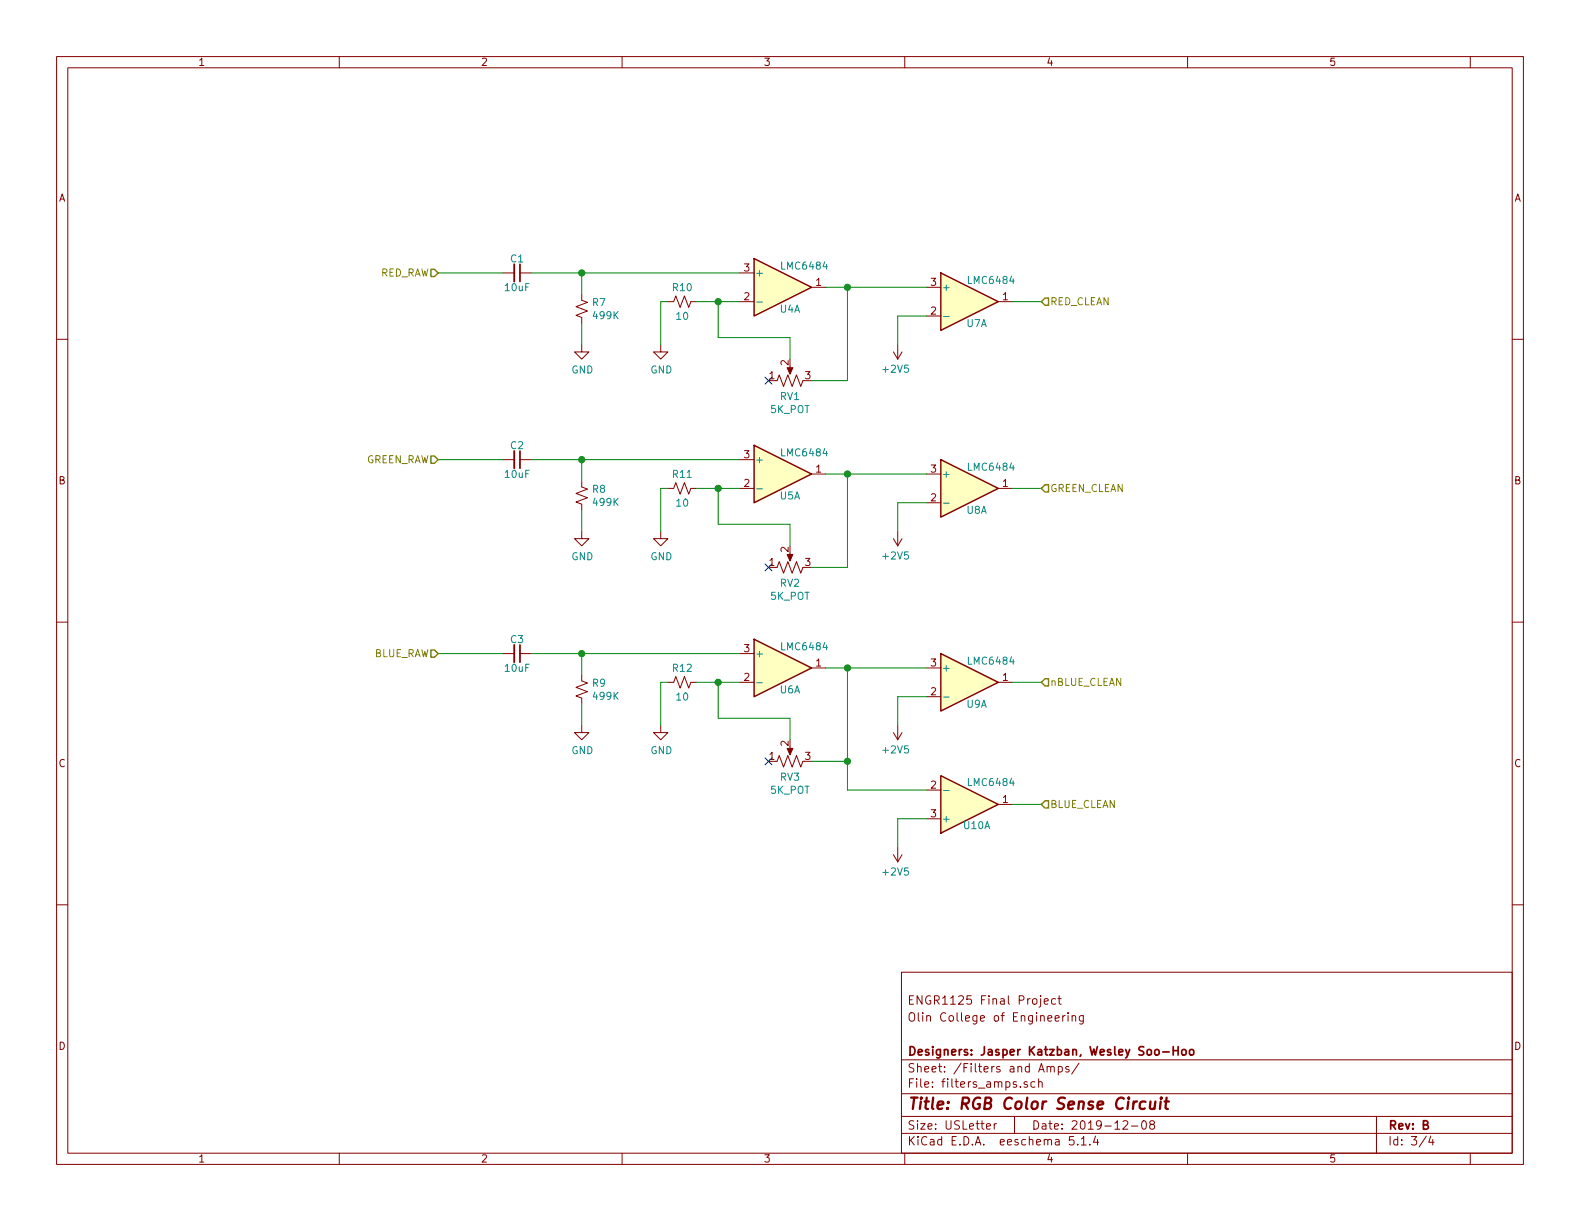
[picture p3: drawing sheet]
<svg xmlns="http://www.w3.org/2000/svg" width="279mm" height="216mm" viewBox="0 0 279 216" stroke-linecap="round" stroke-linejoin="round" font-family="sans-serif">
<g fill="none" stroke="#840000" stroke-width=".18">
<path d="M10 10h259.4v195.9h-259.4zM12 12h255.4v191.9h-255.4zM60 10v2M110 10v2M160 10v2M210 10v2M260 10v2M10 60h2M88.9 48.3h2M91.9 48.3h2.1M102.9 52.1v1l1 .4-2 .7 2 .8-2 .8 1 .3v1.1M118.1 53.3h1l.4-1 .8 2.1 .7-2.1 .8 2.1 .4-1.1h1"/>
<path d="M130.8 53.3h2.5M130.8 48.3h2.5M143.5 50.8h2.5M163.8 55.9h2.6M163.8 50.8h2.6M176.5 53.3h2.6M267.4 60h2M102.9 61v1.2h1.2l-1.2 1.3-1.3-1.3h1.3M116.8 61v1.2h1.3l-1.3 1.3-1.2-1.3h1.2M137.2 67.3h.2l.4-1 .8 2 .7-2 .8 2 .7-2 .8 2 .4-1M139.7 64.8v1M158 62.2l.7 1.3"/>
<path d="M158.7 61v2.5M159.5 62.2l-.8 1.3M88.9 81.3h2M91.9 81.3h2.1M102.9 94v1.3h1.2l-1.2 1.2-1.3-1.2h1.3M102.9 85.1v1l1 .4-2 .7 2 .8-2 .8 1 .4v1M116.8 94v1.3h1.3l-1.3 1.2-1.2-1.2h1.2M118.1 86.4h1l.4-1.1 .8 2.1 .7-2.1 .8 2.1 .4-1h1M130.8 86.4h2.5M130.8 81.3h2.5M139.7 97.8v1M143.5 83.8h2.5"/>
<path d="M158 95.3l.7 1.2M158.7 94v2.5M159.5 95.3l-.8 1.2M163.8 83.8h2.6M163.8 88.9h2.6M176.5 86.4h2.6M10 110h2M88.9 115.6h2M91.9 115.6h2.1M102.9 119.4v1l1 .4-2 .7 2 .8-2 .8 1 .3v1.1M130.8 115.6h2.5M137.2 100.3h.2l.4-1 .8 2 .7-2 .8 2 .7-2 .8 2 .4-1"/>
<path d="M143.5 118.1h2.5M163.8 118.1h2.6M267.4 110h2M102.9 128.3v1.2h1.2l-1.2 1.3-1.3-1.3h1.3M116.8 128.3v1.2h1.3l-1.3 1.3-1.2-1.3h1.2M118.1 120.7h1l.4-1.1 .8 2.1 .7-2.1 .8 2.1 .4-1h1M130.8 120.7h2.5M137.2 134.6h.2l.4-1 .8 2 .7-2 .8 2 .7-2 .8 2 .4-1M139.7 132.1v1M158 129.5l.7 1.3M158.7 128.3v2.5M159.5 129.5l-.8 1.3"/>
<path d="M163.8 139.7h2.6M163.8 123.2h2.6M176.5 120.7h2.6M10 160h2M158 151.1l.7 1.3M158.7 149.9v2.5M159.5 151.1l-.8 1.3M163.8 144.8h2.6M176.5 142.2h2.6M267.4 160h2M159.4 171.9h108v32h-108zM184 176.6v1.3l-.3 .2"/>
<path d="M184 176.1v.1M184.7 177.1l.7-.2-.1-.2-.4-.1-.2 .2v.7h.6M186.7 176.7l-.5-.1-.2 .3v.5l.2 .2 .5-.1M187.1 176.6h.6M187.3 176.1v1.3l.4 .2M187.9 179.6v1M188.4 179.6l-.5 .3M188.9 179.1v.1M188.9 179.6v1M189.6 179.7l.2-.1 .3 .1 .1 .9M189.6 179.6v1M191.6 179.6l-.1 1.3-.2 .2-.4-.1"/>
<path d="M191.6 179.7l-.4-.1-.3 .3v.5l.3 .2 .4-.1M159.4 197.4h108M159.4 193.4h108M159.4 187.4h108M174.4 199.2l.8-.2-.1-.2-.4-.1-.3 .2 .1 .7h.6M175.8 198.7v1M176.2 198.7l-.3 .1-.1 .2M179.4 197.4v3M181.7 191.3a.37 .37 0 0 0-.6 .2l.1 .2 .5 .1v.2l-.2 .3-.4-.1M183 191.3h-.4l-.3 .2 .1 .6 .2 .2 .4-.1M183.7 191.4v-.1a.37 .37 0 0 1 .6 .2v.8M183.7 189.6l.4-1.5 .6 1.5"/>
<path d="M183.7 190.8v1.5M185.2 188.7v-.1a.37 .37 0 0 1 .6 .2v.8M185.2 188.6v1M185.8 188.8l.2-.2h.4v1M186.6 180.1l.7-.2-.1-.2-.4-.1-.2 .2 .1 .7h.5M187.1 188.6h.5l.3 .2-.1 .6-.2 .2-.5-.1M187.1 188.6v1.5M189 188.6h-.4l-.2 .2 .1 .2 .5 .1v.4h-.6M190.8 188l-1.3 1.9M198.6 198.3l.2-.1h.4l.2 .4-.9 1.1h.9M200.1 199.1h1.1M202 198.3l.4-.1a.94 .94 0 0 1 0 1.5 .82 .82 0 0 1-.4-1.4z"/>
<path d="M203.6 198.8l-.3-.3 .1-.2 .2-.1h.4l.2 .3-.1 .2-.6 .2a.48 .48 0 0 0-.1 .6l.2 .2 .5-.2a.48 .48 0 0 0-.1-.6l-.1-.1M243.4 197.4v6.5M60 203.9v2M110 203.9v2M159.4 200.4h108M160 203.9v2M189.9 201h-.7l-.1 .7 .2-.2 .5 .1 .1 .2v.5l-.2 .2-.6-.2M190.6 202.3v.2M191.2 201.4l.4-.4v1.5M191.2 202.5h.9M192.7 202.3v.2M193.7 200.9l-.3 1.1h.9"/>
<path d="M194.1 201.5v1M210 203.9v2M252.2 200.9l-1.2 1.9M253 200.9l-.3 1.1h.9M253.4 201.5v1M260 203.9v2"/>
</g>
<path d="M202.6 194.8a.68 .68 0 0 0-1 .3v.8l.3 .2 .5-.1M203.5 194.8l-.1 1.2a.59 .59 0 0 0 .8-.1M204.3 194.8l-.2 1.3M205.3 194.8l-.2 1.3M205.4 194.1l-.2 .1 .1 .1 .1-.2-.1 .2M205.9 194.8h.8M206.3 194.1l-.2 1.7 .1 .2 .3 .1" fill="none" stroke="#840000" stroke-width=".41"/>
<path d="M91.9 46.7v3.1M91.9 79.8v3M91.9 114v3.1M205.6 186h1.2M207.5 185.1v1.5M207.5 185.8h.8M208.3 185.1v1.5M209 185.7l.2-.1 .5 .1v.7l-.2 .2-.5-.2zM210.4 185.7l.2-.1 .4 .1v.7l-.2 .2-.4-.2z" fill="none" stroke="#840000" stroke-width=".3"/>
<g fill="#ffffc2" stroke="#ffffc2" stroke-width=".18">
<path d="M133.3 78.7l10.2 5.1-10.2 5.1z"/>
<path d="M166.4 81.3l10.1 5.1-10.1 5z"/>
<path d="M166.4 137.2l10.1 5-10.1 5.1z"/>
<path d="M133.3 113l10.2 5.1-10.2 5.1z"/>
<path d="M166.4 48.3l10.1 5-10.1 5.1z"/>
<path d="M166.4 115.6l10.1 5.1-10.1 5z"/>
<path d="M133.3 45.7l10.2 5.1-10.2 5.1z"/>
</g>
<path d="M133.3 45.7l10.2 5.1-10.2 5.1zM166.4 48.3l10.1 5-10.1 5.1zM133.3 78.7l10.2 5.1-10.2 5.1zM166.4 81.3l10.1 5.1-10.1 5zM133.3 113l10.2 5.1-10.2 5.1zM166.4 115.6l10.1 5.1-10.1 5zM166.4 137.2l10.1 5-10.1 5.1z" fill="none" stroke="#840000" stroke-width=".25"/>
<path d="M133.8 53.4h1M166.9 56h.9M133.8 86.4h1M166.9 89h.9M133.8 120.7h1M166.9 139.8h.9M166.9 123.3h.9" fill="none" stroke="#008484" stroke-width=".18"/>
<g fill="#840000" stroke="#840000" stroke-width=".18">
<path d="M139.2 98h1l-.5 1.2z"/>
<path d="M139.2 132.3h1l-.5 1.2z"/>
<path d="M139.2 65h1l-.5 1.2z"/>
</g>
<path d="M90.9 46.7v3.1M90.9 79.8v3M90.9 114v3.1" fill="none" stroke="#840000" stroke-width=".33"/>
<g fill="none" stroke="#008400" stroke-width=".18">
<path d="M77.5 48.3h11.4M94 48.3h36.8M102.9 48.3v3.8M102.9 57.2v3.8M118.1 53.3h-1.3v7.7M123.2 53.3h7.6M127 53.3v6.4h12.7v3.8M146 50.8h17.8M149.9 50.8v16.5h-6.4M163.8 55.9h-5.1v5.1M179.1 53.3h5M77.5 81.3h11.4"/>
<path d="M94 81.3h36.8M102.9 81.3v3.8M102.9 90.2v3.8M118.1 86.4h-1.3v7.6M123.2 86.4h7.6M127 86.4v6.3h12.7v3.8M146 83.8h17.8M149.9 83.8v16.5h-6.4M163.8 88.9h-5.1v5.1M179.1 86.4h5M77.5 115.6h11.4M94 115.6h36.8"/>
<path d="M102.9 115.6v3.8M146 118.1h17.8M149.9 118.1v21.6h13.9M102.9 124.5v3.8M118.1 120.7h-1.3v7.6M123.2 120.7h7.6M127 120.7v6.3h12.7v3.8M143.5 134.6h6.4M163.8 123.2h-5.1v5.1M179.1 120.7h5M163.8 144.8h-5.1v5.1M179.1 142.2h5"/>
</g>
<path d="M76.2 47.6h.6l.7 .7-.7 .6h-.6zM184.8 52.7h.6v1.3h-.6l-.7-.7zM76.2 80.6h.6l.7 .7-.7 .6h-.6zM184.8 85.7h.6v1.3h-.6l-.7-.6zM76.2 114.9h.6l.7 .7-.7 .6h-.6zM184.8 120h.6v1.3h-.6l-.7-.6zM184.8 141.6h.6v1.3h-.6l-.7-.7z" fill="none" stroke="#848400" stroke-width=".25"/>
<g fill="#008400" stroke="#008400" stroke-width=".25">
<circle cx="127" cy="120.7" r=".51"/>
<circle cx="127" cy="86.4" r=".51"/>
<circle cx="102.9" cy="48.3" r=".51"/>
<circle cx="102.9" cy="115.6" r=".51"/>
<circle cx="102.9" cy="81.3" r=".51"/>
<circle cx="149.9" cy="118.1" r=".51"/>
<circle cx="149.9" cy="83.8" r=".51"/>
<circle cx="149.9" cy="50.8" r=".51"/>
<circle cx="127" cy="53.3" r=".51"/>
<circle cx="149.9" cy="134.6" r=".51"/>
</g>
<path d="M135.3 66.7l1.2 1.2M136.5 66.7l-1.2 1.2M135.3 99.7l1.2 1.2M136.5 99.7l-1.2 1.2M135.3 134l1.2 1.2M136.5 134l-1.2 1.2" fill="none" stroke="#000084" stroke-width=".18"/>
<text font-size="2.8" fill="#840000" x="160.4" y="196.2">Title: RGB Color Sense Circuit</text>
<g font-size="2.1" fill="#840000">
<text x="160.4" y="177.6">ENGR1125 Final Project</text>
<text x="160.4" y="180.6">Olin College of Engineering</text>
<text x="160.4" y="189.6">Sheet: /Filters and Amps/</text>
<text x="160.4" y="186.6">Designers: Jasper Katzban, Wesley Soo-Hoo</text>
<text x="160.4" y="192.3">File: filters_amps.sch</text>
<text x="160.4" y="202.5">KiCad E.D.A. eeschema 5.1.4</text>
<text x="160.4" y="199.7">Size: USLetter</text>
<text x="182.4" y="199.7">Date: 2019-12-08</text>
<text x="245.4" y="199.7">Rev: B</text>
<text x="245.4" y="202.5">Id: 3/4</text>
</g>
<g font-size="1.8" fill="#840000">
<text x="35" y="11.6">1</text>
<text x="85" y="11.6">2</text>
<text x="135" y="11.6">3</text>
<text x="185" y="11.6">4</text>
<text x="235" y="11.6">5</text>
<text x="10.4" y="35.6">A</text>
<text x="267.8" y="35.6">A</text>
<text x="131.6" y="53.1">2</text>
<text x="131.6" y="48">3</text>
<text x="144.3" y="50.5">1</text>
<text x="164.6" y="50.5">3</text>
<text x="177.3" y="53.1">1</text>
<text x="164.6" y="55.6">2</text>
<text x="139.4" y="64.6" transform="rotate(-90 139.4 64.6)">2</text>
<text x="136" y="67.1">1</text>
<text x="142.4" y="67.1">3</text>
<text x="131.6" y="81">3</text>
<text x="144.3" y="83.6">1</text>
<text x="164.6" y="83.6">3</text>
<text x="10.4" y="85.6">B</text>
<text x="131.6" y="86.1">2</text>
<text x="164.6" y="88.6">2</text>
<text x="177.3" y="86.1">1</text>
<text x="267.8" y="85.6">B</text>
<text x="136" y="100.1">1</text>
<text x="139.4" y="97.6" transform="rotate(-90 139.4 97.6)">2</text>
<text x="142.4" y="100.1">3</text>
<text x="131.6" y="115.3">3</text>
<text x="144.3" y="117.9">1</text>
<text x="164.6" y="117.9">3</text>
<text x="131.6" y="120.4">2</text>
<text x="164.6" y="122.9">2</text>
<text x="177.3" y="120.4">1</text>
<text x="139.4" y="131.9" transform="rotate(-90 139.4 131.9)">2</text>
<text x="10.4" y="135.6">C</text>
<text x="136" y="134.4">1</text>
<text x="142.4" y="134.4">3</text>
<text x="267.8" y="135.6">C</text>
<text x="164.6" y="139.4">2</text>
<text x="177.3" y="142">1</text>
<text x="164.6" y="144.5">3</text>
<text x="10.4" y="185.6">D</text>
<text x="267.8" y="185.6">D</text>
<text x="35" y="205.5">1</text>
<text x="85" y="205.5">2</text>
<text x="135" y="205.5">3</text>
<text x="185" y="205.5">4</text>
<text x="235" y="205.5">5</text>
</g>
<g font-size="1.8" fill="#008484">
<text x="90.3" y="46.4">C1</text>
<text x="138.4" y="47.7">LMC6484</text>
<text x="89.4" y="51.5">10uF</text>
<text x="119" y="51.5">R10</text>
<text x="133.5" y="48.9">+</text>
<text x="166.5" y="51.4">+</text>
<text x="171.4" y="50.2">LMC6484</text>
<text x="104.8" y="54.1">R7</text>
<text x="105" y="56.4">499K</text>
<text x="119.7" y="56.6">10</text>
<text x="137.9" y="55.3">U4A</text>
<text x="171" y="57.8">U7A</text>
<text x="156.3" y="65.9">+2V5</text>
<text x="101" y="66">GND</text>
<text x="115" y="66">GND</text>
<text x="138" y="70.7">RV1</text>
<text x="136.3" y="73.1">5K_POT</text>
<text x="90.3" y="79.4">C2</text>
<text x="133.5" y="81.9">+</text>
<text x="138.4" y="80.7">LMC6484</text>
<text x="171.4" y="83.2">LMC6484</text>
<text x="89.4" y="84.5">10uF</text>
<text x="104.8" y="87.1">R8</text>
<text x="105" y="89.5">499K</text>
<text x="119" y="84.5">R11</text>
<text x="119.7" y="89.6">10</text>
<text x="137.9" y="88.3">U5A</text>
<text x="166.5" y="84.5">+</text>
<text x="171" y="90.9">U8A</text>
<text x="101" y="99.1">GND</text>
<text x="115" y="99.1">GND</text>
<text x="156.3" y="98.9">+2V5</text>
<text x="136.3" y="106.1">5K_POT</text>
<text x="138" y="103.8">RV2</text>
<text x="90.3" y="113.7">C3</text>
<text x="89.4" y="118.8">10uF</text>
<text x="119" y="118.8">R12</text>
<text x="133.5" y="116.2">+</text>
<text x="138.4" y="115">LMC6484</text>
<text x="166.5" y="118.7">+</text>
<text x="171.4" y="117.5">LMC6484</text>
<text x="104.8" y="121.4">R9</text>
<text x="105" y="123.7">499K</text>
<text x="119.7" y="123.9">10</text>
<text x="137.9" y="122.6">U6A</text>
<text x="171" y="125.1">U9A</text>
<text x="101" y="133.3">GND</text>
<text x="115" y="133.3">GND</text>
<text x="156.3" y="133.2">+2V5</text>
<text x="136.3" y="140.4">5K_POT</text>
<text x="138" y="138">RV3</text>
<text x="171.4" y="139">LMC6484</text>
<text x="166.5" y="145.4">+</text>
<text x="170.5" y="146.6">U10A</text>
<text x="156.3" y="154.8">+2V5</text>
</g>
<g font-size="1.8" fill="#848400">
<text x="67" y="48.9">RED_RAW</text>
<text x="185.7" y="54">RED_CLEAN</text>
<text x="64.4" y="81.9">GREEN_RAW</text>
<text x="185.7" y="87">GREEN_CLEAN</text>
<text x="65.9" y="116.2">BLUE_RAW</text>
<text x="185.7" y="121.3">nBLUE_CLEAN</text>
<text x="185.7" y="142.9">BLUE_CLEAN</text>
</g>
</svg>
